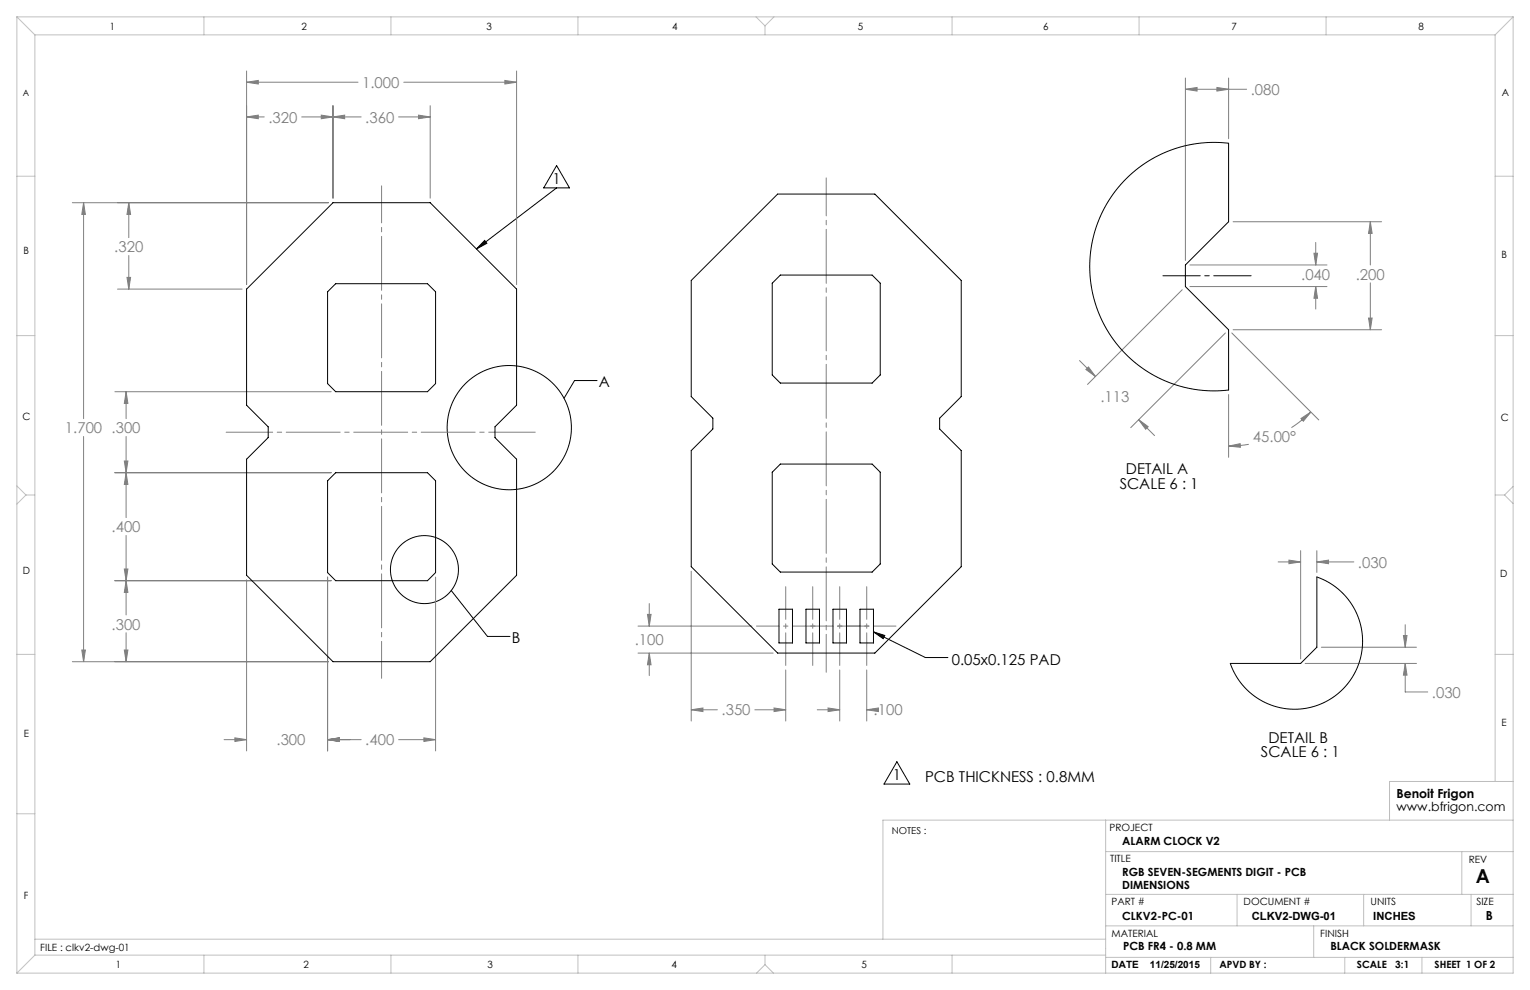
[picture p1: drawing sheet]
<svg xmlns="http://www.w3.org/2000/svg" width="432mm" height="279mm" viewBox="0 0 432 279" stroke-linecap="round" stroke-linejoin="round" font-family="sans-serif">
<g fill="none" stroke="#000" stroke-width=".28">
<path d="M157.1 46.7l3.6 6.3h-7.3zM157.1 53l-22.6 17.3M136.8 67.9l.6 .8-2.9 1.6zM168.5 107.4h-6.4l-2.9 5M127.4 166.7l10.2 12.9h6.3M246.5 178.3l3.2 1-.4 1zM246.5 178.3l14.7 7.3h6.3M253.1 215l3.7 6.3h-7.3z"/>
<circle cx="143.7" cy="120.7" r="17.5"/>
<circle cx="119.8" cy="160.8" r="9.6"/>
</g>
<g fill="none" stroke="#808080" stroke-width=".28">
<path d="M69.6 20v60.3M69.6 23.2h31.4M69.6 33h5M69.6 23.2l3.3-.5v1zM69.6 33l3.3-.5v1zM85.1 33h16.8M90.7 32.5l3.3 .5-3.3 .5zM94 29.8v26.1M94 33l3.3-.5v1zM112.5 33h8.9M113.9 23.2h31.9M118.1 32.5l3.3 .5-3.3 .5z"/>
<path d="M121.4 29.8v26.1M142.5 22.7l3.3 .5-3.3 .5zM145.8 20v60.3M334.5 22v51.5M334.5 25.2h17.3M334.5 25.2l3.3-.5v1zM343.4 24.7l3.3 .5-3.3 .5zM346.7 22v17.2M20.4 57.2h72.3M23.6 57.2v61M23.6 57.2l.5 3.3h-1zM36.3 57.2v9.9"/>
<path d="M36.3 57.2l.6 3.3h-1.1zM35.8 78.3h1.1l-.6 3.3zM36.3 72.1v9.5M335.8 74.8h38.7M348 62.6h41.9M370.8 71.5h1l-.5 3.3zM371.3 68.4v6.4M386.7 62.6v12.2M386.7 79.8v13.3M386.7 62.6l.5 3.3h-1zM33.2 81.6h35.1M333.6 81.8l-26.7 26.7"/>
<path d="M335.8 80.9h38.7M345.8 94l-26.7 26.7M347.6 94l24.6 24.5M348 93.1h41.9M371.3 80.9v6.3M371.3 80.9l.5 3.3h-1zM386.2 89.8h1l-.5 3.3zM32.4 110.5h61.1M35.6 110.5v7.7M35.6 110.5l.5 3.3h-1zM304.7 101.8l4.5 4.5M307.2 103.6l2 2.7-2.7-2z"/>
<path d="M321.4 118.4l4.4 4.5M321.4 118.4l2.6 2-.7 .7zM346.7 111.3v17.8M367.2 118.1l2.7-1.8-2.1 2.6zM369.9 116.3l-2.6 2.3-2.8 2.1M23.6 123.2v63.5M32.4 133.4h61.1M35.1 130.1h1l-.5 3.3zM35.6 123.2v22.9M35.6 133.4l.5 3.3h-1zM346.7 125.9l3.3-.7 .1 1zM352.4 125.4l-5.7 .5"/>
<path d="M35.6 151.1v22.4M360.7 158.6h6.4M363.8 158.1l3.3 .5-3.3 .5zM367.1 155.4v30.6M371.6 155.4v6.2M371.6 158.6h10.5M371.6 158.6l3.3-.5v1zM32.4 163.9h61.1M35.1 160.6h1l-.5 3.3zM35.6 178.6v8.1M35.6 163.9l.5 3.3h-1zM69.6 163.6v48.3"/>
<path d="M92.5 162.9v49M122.9 162.9v49M180.1 176.7h32.1M182.7 173.4h1l-.5 3.3zM183.2 170.3v6.4M195.1 161.2v42.3M396.1 179.4h1l-.5 3.3zM396.6 176.3v6.4M20.4 186.7h72.3M23.1 183.4h1l-.5 3.3zM35.1 183.4h1l-.5 3.3zM180.1 184.3h38.1"/>
<path d="M183.2 184.3v6.4M183.2 184.3l.5 3.3h-1zM218.4 199.8l3.4 .5-3.4 .5zM221.8 189.1v14.4M233.7 199.8l3.3 .5-3.3 .5zM237 189.1v14.4M244.6 189.1v14.4M368.3 187.2h31.5M372.9 182.7h26.9M396.6 187.2l.5 3.3h-1zM396.6 187.2v8.1h6.3M63.2 208.7h6.4"/>
<path d="M66.3 208.2l3.3 .5-3.3 .6zM92.5 208.7h9.4M92.5 208.7l3.3-.5v1.1zM112.5 208.7h10.4M119.6 208.2l3.3 .5-3.3 .6zM195.1 200.3h7.4M195.1 200.3l3.3-.5v1zM213 200.3h8.8M230.6 200.3h6.4M244.6 200.3h.8M244.6 200.3l3.3-.5v1z"/>
</g>
<path d="M353.1 77.8h-24.9" fill="none" stroke="#000" stroke-width=".28" stroke-dasharray="15.2 1.3 1.3 1.3" stroke-dashoffset="4.7"/>
<path d="M63.8 122h87.3" fill="none" stroke="#808080" stroke-width=".28" stroke-dasharray="15.2 1.3 1.3 1.3" stroke-dashoffset="2.1"/>
<path d="M107.7 52.5v138.9" fill="none" stroke="#808080" stroke-width=".28" stroke-dasharray="15.2 1.3 1.3 1.3" stroke-dashoffset="4.8"/>
<path d="M221.8 187.8v-22.2M229.4 187.8v-22.2M237 187.8v-22.2M244.6 187.8v-22.2" fill="none" stroke="#808080" stroke-width=".28" stroke-dasharray="15.2 1.3 1.3 1.3" stroke-dashoffset="6"/>
<path d="M233.2 189.7v-139.5" fill="none" stroke="#808080" stroke-width=".28" stroke-dasharray="15.2 1.3 1.3 1.3" stroke-dashoffset="4.5"/>
<path d="M230 176.7h-16.5M245.2 176.7h-16.5M252.9 176.7h-16.5" fill="none" stroke="#808080" stroke-width=".28" stroke-dasharray="15.2 1.3 1.3 1.3" stroke-dashoffset="8.9"/>
<g fill="none" stroke="#c0c0c0" stroke-width=".28">
<path d="M4.8 4.8l5 5M4.8 4.8h422.2M4.8 4.8v269.8M9.8 9.8h412.2M9.8 9.8v259.8M57.5 4.8v5M110.3 4.8v5M163.1 4.8v5M213.4 4.8l2.5 2.5M215.9 7.3v2.5M218.4 4.8l-2.5 2.5M268.7 4.8v5"/>
<path d="M321.5 4.8v5M374.3 4.8v5M422 9.8v210.7M427 4.8l-5 5M427 4.8v269.8h-422.2M4.8 49.7h5M422 49.7h5M4.8 94.7h5M422 94.7h5M4.8 137.1l2.5 2.6M7.3 139.7l-2.5 2.6M7.3 139.7h2.5"/>
<path d="M422 139.7h2.6M424.6 139.7l2.4 2.4M427 137.3l-2.4 2.4M4.8 184.7h5M422 184.7h5M4.8 229.7h5M312 231.5v43.1M427 231.5h-177.8v33.6M427 220.5h-34.8v11M312 240.3h115M312 252.4h115M349.1 252.4v8.9"/>
<path d="M384.9 252.4v8.9M412.6 240.3v12.1M415.2 252.4v8.9M9.8 265.1h302.2M9.8 269.6l-5 5M9.8 269.6h302.2M57.5 269.6v5M110.3 269.6v5M163.1 269.6v5M215.9 272.2l-2.4 2.4M215.9 272.2l2.4 2.4M215.9 269.6v2.6"/>
<path d="M268.7 269.6v5M312 270.2h115M312 261.3h115M341.7 270.2v4.4M370.8 261.3v8.9M379.5 270.2v4.4M401.3 270.2v4.4"/>
</g>
<path d="M136.8 67.9l.6 .8-2.9 1.6zM246.5 178.3l3.2 1-.4 1z" fill="#000"/>
<path d="M23.6 57.2l.5 3.3h-1zM23.1 183.4h1l-.5 3.3zM69.6 23.2l3.3-.5v1zM142.5 22.7l3.3 .5-3.3 .5zM118.1 32.5l3.3 .5-3.3 .5zM94 33l3.3-.5v1zM69.6 33l3.3-.5v1zM90.7 32.5l3.3 .5-3.3 .5zM36.3 57.2l.6 3.3h-1.1zM35.8 78.3h1.1l-.6 3.3zM35.6 163.9l.5 3.3h-1zM35.1 183.4h1l-.5 3.3zM35.6 133.4l.5 3.3h-1zM35.1 160.6h1l-.5 3.3zM92.5 208.7l3.3-.5v1.1zM119.6 208.2l3.3 .5-3.3 .6zM35.6 110.5l.5 3.3h-1zM35.1 130.1h1l-.5 3.3zM92.5 208.7l3.3-.5v1.1zM66.3 208.2l3.3 .5-3.3 .6zM334.5 25.2l3.3-.5v1zM343.4 24.7l3.3 .5-3.3 .5zM346.7 125.9l3.3-.7 .1 1zM367.2 118.1l2.7-1.8-2.1 2.6zM386.2 89.8h1l-.5 3.3zM386.7 62.6l.5 3.3h-1zM371.3 80.9l.5 3.3h-1zM370.8 71.5h1l-.5 3.3zM321.4 118.4l2.6 2-.7 .7zM307.2 103.6l2 2.7-2.7-2zM396.6 187.2l.5 3.3h-1zM396.1 179.4h1l-.5 3.3zM371.6 158.6l3.3-.5v1zM363.8 158.1l3.3 .5-3.3 .5zM195.1 200.3l3.3-.5v1zM218.4 199.8l3.4 .5-3.4 .5zM233.7 199.8l3.3 .5-3.3 .5zM244.6 200.3l3.3-.5v1zM182.7 173.4h1l-.5 3.3zM183.2 184.3l.5 3.3h-1z" fill="#808080"/>
<path d="M317.9 50.4l2.8-2.5 3.3-2.3 3.5-2 3.5-1.4 3.9-1.2 3.7-.6 4.1-.2 4 .2v22.2l-12.2 12.2v6.1l12.2 12.2v17l-5.2 .2-5.5-.6-5.1-1.4-5-2.2-4.6-3-4.1-3.7-3.5-4.3-2.6-4.5-2-5.1-1.2-5.1-.4-5.5 .5-5.5 1.3-5 2.1-5.1 2.9-4.7zM195.1 79.2l24.4-24.4h27.4l24.4 24.4v32.7l-6.1 6.1v3.1l6.1 6.1v32.7l-24.4 24.4h-27.4l-24.4-24.4v-32.7l6.1-6.1v-3.1l-6.1-6.1zM220.2 77.6h25.9l2.3 2.3v25.9l-2.3 2.3h-25.9l-2.3-2.3v-25.9zM69.6 81.6l24.4-24.4h27.4l24.4 24.4v32.8l-6.1 6.1v3l6.1 6.1v32.8l-24.4 24.3h-27.4l-24.4-24.3v-32.8l6.1-6.1v-3l-6.1-6.1zM94.7 80.1h25.9l2.3 2.3v25.9l-2.3 2.2h-25.9l-2.2-2.2v-25.9zM92.5 135.7l2.2-2.3h25.9l2.3 2.3v25.9l-2.3 2.3h-25.9l-2.2-2.3zM220.2 131h25.9l2.3 2.3v25.9l-2.3 2.3h-25.9l-2.3-2.3v-25.9zM219.8 171.9h3.9v9.6h-3.9zM227.5 171.9h3.8v9.6h-3.8zM235.1 171.9h3.8v9.6h-3.8zM242.7 171.9h3.8v9.6h-3.8zM347.2 187.2h19.9l4.5-4.5v-19.9l4 2 3.4 2.6 2.6 3.4 1.9 3.9 .9 3.7 .1 3.7-.5 3.6-1.4 3.6-1.8 3.1-2.6 2.9-3 2.1-3.5 1.7-3.5 .9-3.9 .1-3.8-.6-3.6-1.3-3.1-1.9-2.8-2.6-2.3-3.1z" fill="none" stroke="#000" stroke-width=".28"/>
<text font-size="5.4" x="416.5" y="249.1">A</text>
<g font-size="4.2" fill="#808080">
<text x="102.2" y="24.8">1.000</text>
<text x="353" y="26.8">.080</text>
<text x="75.8" y="34.6">.320</text>
<text x="103.1" y="34.6">.360</text>
<text x="32.2" y="71.2">.320</text>
<text x="367.2" y="78.9">.040</text>
<text x="382.6" y="78.9">.200</text>
<text x="310.6" y="113.4">.113</text>
<text x="18.3" y="122.3">1.700 .300</text>
<text x="353.6" y="124.8">45.00°</text>
<text x="31.5" y="150.2">.400</text>
<text x="383.3" y="160.2">.030</text>
<text x="31.5" y="177.7">.300</text>
<text x="179.1" y="182.1">.100</text>
<text x="404.1" y="196.9">.030</text>
<text x="203.6" y="201.9">.350</text>
<text x="246.6" y="201.9">.100</text>
<text x="78" y="210.3">.300</text>
<text x="103.1" y="210.3">.400</text>
</g>
<g font-size="4.2">
<text x="155.9" y="52">1</text>
<text x="169" y="109.2">A</text>
<text x="316" y="137.9">SCALE 6 : 1</text>
<text x="317.8" y="133.8">DETAIL A</text>
<text x="144.4" y="181.4">B</text>
<text x="268.6" y="187.7">0.05x0.125 PAD</text>
<text x="358" y="209.6">DETAIL B</text>
<text x="355.9" y="213.7">SCALE 6 : 1</text>
<text x="251.9" y="220.3">1</text>
<text x="261.1" y="220.7">PCB THICKNESS : 0.8MM</text>
</g>
<g font-size="3.5">
<text x="394.1" y="225.3">Benoit Frigon</text>
<text x="394.1" y="228.8">www.bfrigon.com</text>
<text x="419.3" y="259.7">B</text>
</g>
<g font-size="3.2">
<text x="316.7" y="238.4">ALARM CLOCK V2</text>
<text x="316.7" y="247.3">RGB SEVEN-SEGMENTS DIGIT - PCB</text>
<text x="316.7" y="250.8">DIMENSIONS</text>
<text x="316.7" y="259.7">CLKV2-PC-01</text>
<text x="353.3" y="259.7">CLKV2-DWG-01</text>
<text x="387.6" y="259.7">INCHES</text>
<text x="317" y="268.2">PCB FR4 - 0.8 MM</text>
<text x="375.5" y="268.2">BLACK SOLDERMASK</text>
</g>
<g font-size="2.8">
<text x="31" y="8.5">1</text>
<text x="85.1" y="8.5">2</text>
<text x="137.3" y="8.5">3</text>
<text x="189.7" y="8.5">4</text>
<text x="242.1" y="8.5">5</text>
<text x="294.4" y="8.5">6</text>
<text x="347.6" y="8.5">7</text>
<text x="400.3" y="8.5">8</text>
<text x="423.8" y="27.2">A</text>
<text x="6.7" y="71.8">B</text>
<text x="423.8" y="72.8">B</text>
<text x="6.4" y="118.6">C</text>
<text x="423.5" y="118.9">C</text>
<text x="6.5" y="162.1">D</text>
<text x="423.4" y="163">D</text>
<text x="6.7" y="207.9">E</text>
<text x="423.7" y="204.9">E</text>
<text x="313.1" y="234.6">PROJECT</text>
<text x="313.3" y="243.2">TITLE</text>
<text x="414.5" y="243.6">REV</text>
<text x="6.7" y="253.8">F</text>
<text x="313.7" y="255.3">PART #</text>
<text x="351" y="255.3">DOCUMENT #</text>
<text x="386.8" y="255.3">UNITS</text>
<text x="416.7" y="255.3">SIZE</text>
<text x="11.4" y="268.4">FILE : clkv2-dwg-01</text>
<text x="313.7" y="264.6">MATERIAL</text>
<text x="372.6" y="264.5">FINISH</text>
<text x="32.7" y="273.3">1</text>
<text x="85.7" y="273.3">2</text>
<text x="137.6" y="273.3">3</text>
<text x="189.6" y="273.3">4</text>
<text x="243.2" y="273.2">5</text>
<text x="313.7" y="273.3">DATE</text>
<text x="324.5" y="273.3">11/25/2015</text>
<text x="344.1" y="273.1">APVD BY :</text>
<text x="383" y="273.1">SCALE</text>
<text x="393.8" y="273.1">3:1</text>
<text x="404.9" y="273.1">SHEET 1 OF 2</text>
</g>
<text font-size="2.7" x="251.7" y="235.2">NOTES :</text>
<text font-size="2.5" x="6.4" y="27">A</text>
</svg>
